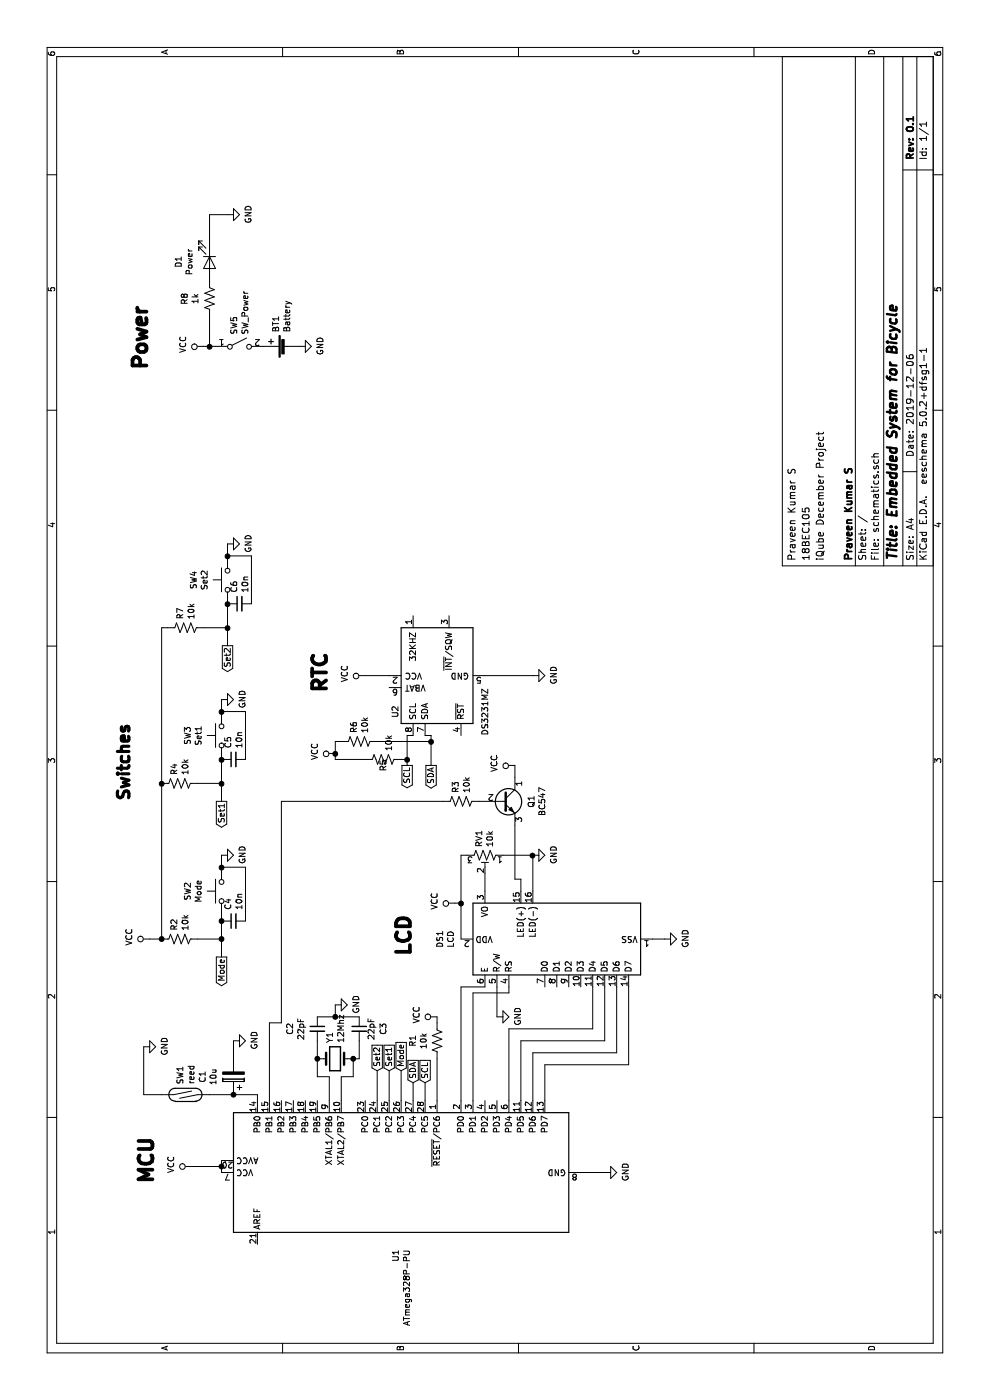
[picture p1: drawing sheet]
EESchema Schematic File Version 4
LIBS:schematics-cache
EELAYER 26 0
EELAYER END
$Descr A4 11693 8268
encoding utf-8
Sheet 1 1
Title "Embedded System for Bicycle"
Date "2019-12-06"
Rev "0.1"
Comp "Praveen Kumar S"
Comment1 ""
Comment2 "iQube December Project"
Comment3 "18BEC105"
Comment4 "Praveen Kumar S"
$EndDescr
$Comp
L Display_Character:WC1602A DS1
U 1 1
P 3850 4650
F 0 "DS1" H 3850 5628 50  0000 C CNN
F 1 "LCD" H 3850 5537 50  0000 C CNN
F 2 "Display:WC1602A" H 3850 3750 50  0001 C CIN
F 3 "http://www.wincomlcd.com/pdf/WC1602A-SFYLYHTC06.pdf" H 4550 4650 50  0001 C CNN
	1    3850 4650
	1    0    0    -1  
$EndComp
$Comp
L power:GND #PWR01
U 1 1
P 1900 5050
F 0 "#PWR01" H 1900 4800 50  0001 C CNN
F 1 "GND" H 1905 4877 50  0000 C CNN
F 2 "" H 1900 5050 50  0001 C CNN
F 3 "" H 1900 5050 50  0001 C CNN
	1    1900 5050
	1    0    0    -1  
$EndComp
Wire Wire Line
	1900 5050 1900 4850
Wire Wire Line
	1950 1850 1900 1850
Wire Wire Line
	2000 1850 1950 1850
Connection ~ 1950 1850
$Comp
L power:GND #PWR09
U 1 1
P 3850 5550
F 0 "#PWR09" H 3850 5300 50  0001 C CNN
F 1 "GND" H 3855 5377 50  0000 C CNN
F 2 "" H 3850 5550 50  0001 C CNN
F 3 "" H 3850 5550 50  0001 C CNN
	1    3850 5550
	1    0    0    -1  
$EndComp
Wire Wire Line
	3850 5550 3850 5450
Wire Wire Line
	3850 3850 4150 3850
Wire Wire Line
	4150 3850 4150 3800
Wire Wire Line
	4250 4050 4400 4050
Wire Wire Line
	4550 3900 4550 3850
Wire Wire Line
	4550 3850 4150 3850
Connection ~ 4150 3850
$Comp
L power:GND #PWR012
U 1 1
P 4550 4450
F 0 "#PWR012" H 4550 4200 50  0001 C CNN
F 1 "GND" H 4555 4277 50  0000 C CNN
F 2 "" H 4550 4450 50  0001 C CNN
F 3 "" H 4550 4450 50  0001 C CNN
	1    4550 4450
	1    0    0    -1  
$EndComp
Wire Wire Line
	4550 4450 4550 4200
Wire Wire Line
	4250 4450 4550 4450
Connection ~ 4550 4450
Wire Wire Line
	4350 4350 4250 4350
$Comp
L power:GND #PWR06
U 1 1
P 3200 4150
F 0 "#PWR06" H 3200 3900 50  0001 C CNN
F 1 "GND" H 3205 3977 50  0000 C CNN
F 2 "" H 3200 4150 50  0001 C CNN
F 3 "" H 3200 4150 50  0001 C CNN
	1    3200 4150
	1    0    0    -1  
$EndComp
Wire Wire Line
	3200 4150 3450 4150
$Comp
L Device:Crystal Y1
U 1 1
P 2850 2800
F 0 "Y1" V 2804 2931 50  0000 L CNN
F 1 "12Mhz" V 2895 2931 50  0000 L CNN
F 2 "" H 2850 2800 50  0001 C CNN
F 3 "~" H 2850 2800 50  0001 C CNN
	1    2850 2800
	0    1    1    0   
$EndComp
Wire Wire Line
	2500 2750 2700 2750
Wire Wire Line
	2700 2750 2700 2650
Wire Wire Line
	2700 2650 2850 2650
Wire Wire Line
	2500 2850 2700 2850
Wire Wire Line
	2700 2850 2700 2950
Wire Wire Line
	2700 2950 2850 2950
$Comp
L power:GND #PWR07
U 1 1
P 3300 2800
F 0 "#PWR07" H 3300 2550 50  0001 C CNN
F 1 "GND" H 3305 2627 50  0000 C CNN
F 2 "" H 3300 2800 50  0001 C CNN
F 3 "" H 3300 2800 50  0001 C CNN
	1    3300 2800
	1    0    0    -1  
$EndComp
$Comp
L Device:C_Small C2
U 1 1
P 3100 2650
F 0 "C2" V 2871 2650 50  0000 C CNN
F 1 "22pF" V 2962 2650 50  0000 C CNN
F 2 "" H 3100 2650 50  0001 C CNN
F 3 "~" H 3100 2650 50  0001 C CNN
	1    3100 2650
	0    1    1    0   
$EndComp
$Comp
L Device:C_Small C3
U 1 1
P 3100 3000
F 0 "C3" V 3300 3000 50  0000 C CNN
F 1 "22pF" V 3200 3000 50  0000 C CNN
F 2 "" H 3100 3000 50  0001 C CNN
F 3 "~" H 3100 3000 50  0001 C CNN
	1    3100 3000
	0    1    1    0   
$EndComp
Wire Wire Line
	3200 2650 3200 2800
Wire Wire Line
	3200 2800 3300 2800
Connection ~ 3200 2800
Wire Wire Line
	3200 2800 3200 3000
Wire Wire Line
	2850 2650 3000 2650
Connection ~ 2850 2650
Wire Wire Line
	2850 2950 2850 3000
Wire Wire Line
	2850 3000 3000 3000
Connection ~ 2850 2950
Wire Wire Line
	3450 4050 3450 3850
Wire Wire Line
	3450 3850 2500 3850
Wire Wire Line
	3450 4250 3400 4250
Wire Wire Line
	3400 4250 3400 3950
Wire Wire Line
	3400 3950 2500 3950
Wire Wire Line
	3450 4950 3100 4950
Wire Wire Line
	3100 4950 3100 4250
Wire Wire Line
	3100 4250 2500 4250
Wire Wire Line
	3450 5050 3000 5050
Wire Wire Line
	3000 5050 3000 4350
Wire Wire Line
	3000 4350 2500 4350
Wire Wire Line
	3450 5150 2900 5150
Wire Wire Line
	2900 5150 2900 4450
Wire Wire Line
	2900 4450 2500 4450
Wire Wire Line
	3450 5250 2800 5250
Wire Wire Line
	2800 5250 2800 4550
Wire Wire Line
	2800 4550 2500 4550
$Comp
L MCU_Microchip_ATmega:ATmega328P-PU U1
U 1 1
P 1900 3350
F 0 "U1" H 1259 3396 50  0000 R CNN
F 1 "ATmega328P-PU" H 1259 3305 50  0000 R CNN
F 2 "Package_DIP:DIP-28_W7.62mm" H 1900 3350 50  0001 C CIN
F 3 "http://ww1.microchip.com/downloads/en/DeviceDoc/ATmega328_P%20AVR%20MCU%20with%20picoPower%20Technology%20Data%20Sheet%2040001984A.pdf" H 1900 3350 50  0001 C CNN
	1    1900 3350
	1    0    0    -1  
$EndComp
Wire Wire Line
	1950 1600 1950 1850
$Comp
L Switch:SW_Push SW2
U 1 1
P 4250 1850
F 0 "SW2" H 4250 2135 50  0000 C CNN
F 1 "Mode" H 4250 2044 50  0000 C CNN
F 2 "" H 4250 2050 50  0001 C CNN
F 3 "" H 4250 2050 50  0001 C CNN
	1    4250 1850
	1    0    0    -1  
$EndComp
$Comp
L Device:R_US R2
U 1 1
P 3850 1500
F 0 "R2" H 3918 1546 50  0000 L CNN
F 1 "10k" H 3918 1455 50  0000 L CNN
F 2 "" V 3890 1490 50  0001 C CNN
F 3 "~" H 3850 1500 50  0001 C CNN
	1    3850 1500
	1    0    0    -1  
$EndComp
Wire Wire Line
	3850 1250 3850 1350
Wire Wire Line
	3850 1650 3850 1850
Wire Wire Line
	3850 1850 4000 1850
$Comp
L power:GND #PWR011
U 1 1
P 4550 1850
F 0 "#PWR011" H 4550 1600 50  0001 C CNN
F 1 "GND" H 4555 1677 50  0000 C CNN
F 2 "" H 4550 1850 50  0001 C CNN
F 3 "" H 4550 1850 50  0001 C CNN
	1    4550 1850
	1    0    0    -1  
$EndComp
Wire Wire Line
	4550 1850 4450 1850
$Comp
L Switch:SW_Push SW3
U 1 1
P 5550 1850
F 0 "SW3" H 5550 2135 50  0000 C CNN
F 1 "Set1" H 5550 2044 50  0000 C CNN
F 2 "" H 5550 2050 50  0001 C CNN
F 3 "" H 5550 2050 50  0001 C CNN
	1    5550 1850
	1    0    0    -1  
$EndComp
$Comp
L Device:R_US R4
U 1 1
P 5150 1500
F 0 "R4" H 5218 1546 50  0000 L CNN
F 1 "10k" H 5218 1455 50  0000 L CNN
F 2 "" V 5190 1490 50  0001 C CNN
F 3 "~" H 5150 1500 50  0001 C CNN
	1    5150 1500
	1    0    0    -1  
$EndComp
Wire Wire Line
	5150 1850 5350 1850
$Comp
L power:GND #PWR015
U 1 1
P 5850 1850
F 0 "#PWR015" H 5850 1600 50  0001 C CNN
F 1 "GND" H 5855 1677 50  0000 C CNN
F 2 "" H 5850 1850 50  0001 C CNN
F 3 "" H 5850 1850 50  0001 C CNN
	1    5850 1850
	1    0    0    -1  
$EndComp
Wire Wire Line
	5850 1850 5750 1850
$Comp
L Switch:SW_Push SW4
U 1 1
P 6850 1900
F 0 "SW4" H 6850 2185 50  0000 C CNN
F 1 "Set2" H 6850 2094 50  0000 C CNN
F 2 "" H 6850 2100 50  0001 C CNN
F 3 "" H 6850 2100 50  0001 C CNN
	1    6850 1900
	1    0    0    -1  
$EndComp
$Comp
L Device:R_US R7
U 1 1
P 6450 1550
F 0 "R7" H 6518 1596 50  0000 L CNN
F 1 "10k" H 6518 1505 50  0000 L CNN
F 2 "" V 6490 1540 50  0001 C CNN
F 3 "~" H 6450 1550 50  0001 C CNN
	1    6450 1550
	1    0    0    -1  
$EndComp
Wire Wire Line
	6450 1700 6450 1900
Wire Wire Line
	6450 1900 6650 1900
$Comp
L power:GND #PWR018
U 1 1
P 7150 1900
F 0 "#PWR018" H 7150 1650 50  0001 C CNN
F 1 "GND" H 7155 1727 50  0000 C CNN
F 2 "" H 7150 1900 50  0001 C CNN
F 3 "" H 7150 1900 50  0001 C CNN
	1    7150 1900
	1    0    0    -1  
$EndComp
Wire Wire Line
	7150 1900 7050 1900
Wire Wire Line
	5150 1650 5150 1850
Connection ~ 3850 1850
Connection ~ 5150 1850
Text Notes 1800 1300 0    118  ~ 24
MCU
Text Notes 3700 3450 0    118  ~ 24
LCD
Text Notes 5000 1100 0    98   ~ 20
Switches\n
Wire Wire Line
	3700 1850 3850 1850
Text GLabel 3700 1850 0    50   Output ~ 0
Mode
Text GLabel 2750 3350 2    50   Input ~ 0
Mode
Wire Wire Line
	2750 3350 2500 3350
Text GLabel 2750 3250 2    50   Input ~ 0
Set1
Wire Wire Line
	2750 3250 2500 3250
Text GLabel 2750 3150 2    50   Input ~ 0
Set2
Wire Wire Line
	2500 3150 2750 3150
Wire Wire Line
	2500 3650 2850 3650
Text GLabel 5000 1850 0    50   Output ~ 0
Set1
Text GLabel 6300 1900 0    50   Output ~ 0
Set2
Wire Wire Line
	6300 1900 6450 1900
Connection ~ 6450 1900
Wire Wire Line
	5000 1850 5150 1850
Wire Wire Line
	3850 1350 5150 1350
Wire Wire Line
	6450 1350 6450 1400
Connection ~ 3850 1350
Connection ~ 5150 1350
Wire Wire Line
	5150 1350 6450 1350
$Comp
L Timer_RTC:DS3231MZ U2
U 1 1
P 6050 3650
F 0 "U2" H 5750 4000 50  0000 C CNN
F 1 "DS3231MZ" H 5750 3250 50  0000 C CNN
F 2 "Package_SO:SOIC-8_3.9x4.9mm_P1.27mm" H 6050 3150 50  0001 C CNN
F 3 "http://datasheets.maximintegrated.com/en/ds/DS3231M.pdf" H 6050 3050 50  0001 C CNN
	1    6050 3650
	1    0    0    -1  
$EndComp
$Comp
L power:GND #PWR017
U 1 1
P 6050 4450
F 0 "#PWR017" H 6050 4200 50  0001 C CNN
F 1 "GND" H 6055 4277 50  0000 C CNN
F 2 "" H 6050 4450 50  0001 C CNN
F 3 "" H 6050 4450 50  0001 C CNN
	1    6050 4450
	1    0    0    -1  
$EndComp
Wire Wire Line
	6050 4450 6050 4050
Wire Wire Line
	6050 3050 6050 3250
$Comp
L power:VCC #PWR016
U 1 1
P 6050 3050
F 0 "#PWR016" H 6050 2900 50  0001 C CNN
F 1 "VCC" H 6067 3223 50  0000 C CNN
F 2 "" H 6050 3050 50  0001 C CNN
F 3 "" H 6050 3050 50  0001 C CNN
	1    6050 3050
	1    0    0    -1  
$EndComp
$Comp
L power:VCC #PWR02
U 1 1
P 1950 1600
F 0 "#PWR02" H 1950 1450 50  0001 C CNN
F 1 "VCC" H 1967 1773 50  0000 C CNN
F 2 "" H 1950 1600 50  0001 C CNN
F 3 "" H 1950 1600 50  0001 C CNN
	1    1950 1600
	1    0    0    -1  
$EndComp
$Comp
L power:VCC #PWR05
U 1 1
P 3200 3650
F 0 "#PWR05" H 3200 3500 50  0001 C CNN
F 1 "VCC" H 3217 3823 50  0000 C CNN
F 2 "" H 3200 3650 50  0001 C CNN
F 3 "" H 3200 3650 50  0001 C CNN
	1    3200 3650
	1    0    0    -1  
$EndComp
$Comp
L power:VCC #PWR010
U 1 1
P 4150 3800
F 0 "#PWR010" H 4150 3650 50  0001 C CNN
F 1 "VCC" H 4167 3973 50  0000 C CNN
F 2 "" H 4150 3800 50  0001 C CNN
F 3 "" H 4150 3800 50  0001 C CNN
	1    4150 3800
	1    0    0    -1  
$EndComp
$Comp
L power:VCC #PWR08
U 1 1
P 3850 1250
F 0 "#PWR08" H 3850 1100 50  0001 C CNN
F 1 "VCC" H 3867 1423 50  0000 C CNN
F 2 "" H 3850 1250 50  0001 C CNN
F 3 "" H 3850 1250 50  0001 C CNN
	1    3850 1250
	1    0    0    -1  
$EndComp
Text GLabel 2650 3550 2    50   Input ~ 0
SCL
Wire Wire Line
	2650 3550 2500 3550
Text GLabel 2650 3450 2    50   Input ~ 0
SDA
Wire Wire Line
	2500 3450 2650 3450
Text GLabel 5300 3400 0    50   Output ~ 0
SCL
Wire Wire Line
	5300 3400 5350 3400
Text GLabel 5300 3600 0    50   Output ~ 0
SDA
Wire Wire Line
	5550 3600 5550 3550
Text Notes 5900 2750 0    118  ~ 24
RTC
Text Notes 8600 1250 0    118  ~ 24
Power
$Comp
L power:VCC #PWR019
U 1 1
P 8800 1700
F 0 "#PWR019" H 8800 1550 50  0001 C CNN
F 1 "VCC" H 8817 1873 50  0000 C CNN
F 2 "" H 8800 1700 50  0001 C CNN
F 3 "" H 8800 1700 50  0001 C CNN
	1    8800 1700
	1    0    0    -1  
$EndComp
$Comp
L power:GND #PWR020
U 1 1
P 8800 2500
F 0 "#PWR020" H 8800 2250 50  0001 C CNN
F 1 "GND" H 8805 2327 50  0000 C CNN
F 2 "" H 8800 2500 50  0001 C CNN
F 3 "" H 8800 2500 50  0001 C CNN
	1    8800 2500
	1    0    0    -1  
$EndComp
$Comp
L Device:Battery_Cell BT1
U 1 1
P 8800 2400
F 0 "BT1" H 8918 2496 50  0000 L CNN
F 1 "Battery" H 8918 2405 50  0000 L CNN
F 2 "" V 8800 2460 50  0001 C CNN
F 3 "~" V 8800 2460 50  0001 C CNN
	1    8800 2400
	1    0    0    -1  
$EndComp
$Comp
L Switch:SW_SPST SW5
U 1 1
P 8800 2000
F 0 "SW5" V 8754 2098 50  0000 L CNN
F 1 "SW_Power" V 8845 2098 50  0000 L CNN
F 2 "" H 8800 2000 50  0001 C CNN
F 3 "" H 8800 2000 50  0001 C CNN
	1    8800 2000
	0    1    1    0   
$EndComp
Wire Wire Line
	8800 1700 8800 1750
$Comp
L Device:R_US R8
U 1 1
P 9200 1750
F 0 "R8" V 9405 1750 50  0000 C CNN
F 1 "1k" V 9314 1750 50  0000 C CNN
F 2 "" V 9240 1740 50  0001 C CNN
F 3 "~" H 9200 1750 50  0001 C CNN
	1    9200 1750
	0    -1   -1   0   
$EndComp
Wire Wire Line
	9050 1750 8800 1750
Connection ~ 8800 1750
Wire Wire Line
	8800 1750 8800 1800
$Comp
L Device:LED D1
U 1 1
P 9500 1750
F 0 "D1" H 9492 1495 50  0000 C CNN
F 1 "Power" H 9492 1586 50  0000 C CNN
F 2 "" H 9500 1750 50  0001 C CNN
F 3 "~" H 9500 1750 50  0001 C CNN
	1    9500 1750
	-1   0    0    1   
$EndComp
$Comp
L power:GND #PWR021
U 1 1
P 9900 1900
F 0 "#PWR021" H 9900 1650 50  0001 C CNN
F 1 "GND" H 9905 1727 50  0000 C CNN
F 2 "" H 9900 1900 50  0001 C CNN
F 3 "" H 9900 1900 50  0001 C CNN
	1    9900 1900
	1    0    0    -1  
$EndComp
Wire Wire Line
	9900 1900 9900 1750
Wire Wire Line
	9900 1750 9650 1750
$Comp
L Device:R_POT_TRIM_US RV1
U 1 1
P 4550 4050
F 0 "RV1" H 4483 4004 50  0000 R CNN
F 1 "10k" H 4483 4095 50  0000 R CNN
F 2 "" H 4550 4050 50  0001 C CNN
F 3 "~" H 4550 4050 50  0001 C CNN
	1    4550 4050
	-1   0    0    1   
$EndComp
$Comp
L Transistor_BJT:BC547 Q1
U 1 1
P 5000 4200
F 0 "Q1" V 5236 4200 50  0000 C CNN
F 1 "BC547" V 5327 4200 50  0000 C CNN
F 2 "Package_TO_SOT_THT:TO-92_Inline" H 5200 4125 50  0001 L CIN
F 3 "http://www.fairchildsemi.com/ds/BC/BC547.pdf" H 5000 4200 50  0001 L CNN
	1    5000 4200
	0    1    1    0   
$EndComp
$Comp
L Device:R_US R3
U 1 1
P 5000 3850
F 0 "R3" H 5068 3896 50  0000 L CNN
F 1 "10k" H 5068 3805 50  0000 L CNN
F 2 "" V 5040 3840 50  0001 C CNN
F 3 "~" H 5000 3850 50  0001 C CNN
	1    5000 3850
	1    0    0    -1  
$EndComp
$Comp
L power:VCC #PWR013
U 1 1
P 5300 4300
F 0 "#PWR013" H 5300 4150 50  0001 C CNN
F 1 "VCC" H 5317 4473 50  0000 C CNN
F 2 "" H 5300 4300 50  0001 C CNN
F 3 "" H 5300 4300 50  0001 C CNN
	1    5300 4300
	1    0    0    -1  
$EndComp
Wire Wire Line
	5300 4300 5200 4300
Wire Wire Line
	4800 4300 4350 4300
Wire Wire Line
	4350 4300 4350 4350
$Comp
L Switch:SW_Reed SW1
U 1 1
P 2550 1550
F 0 "SW1" V 2504 1635 50  0000 L CNN
F 1 "reed" V 2595 1635 50  0000 L CNN
F 2 "" H 2550 1550 50  0001 C CNN
F 3 "" H 2550 1550 50  0001 C CNN
	1    2550 1550
	0    1    1    0   
$EndComp
Wire Wire Line
	2500 2150 2550 2150
Wire Wire Line
	2550 2150 2550 1950
$Comp
L power:GND #PWR03
U 1 1
P 2950 1200
F 0 "#PWR03" H 2950 950 50  0001 C CNN
F 1 "GND" H 2955 1027 50  0000 C CNN
F 2 "" H 2950 1200 50  0001 C CNN
F 3 "" H 2950 1200 50  0001 C CNN
	1    2950 1200
	1    0    0    -1  
$EndComp
Wire Wire Line
	2950 1200 2550 1200
Wire Wire Line
	2550 1200 2550 1350
$Comp
L Device:C_Small C4
U 1 1
P 4000 1950
F 0 "C4" H 4092 1996 50  0000 L CNN
F 1 "10n" H 4092 1905 50  0000 L CNN
F 2 "" H 4000 1950 50  0001 C CNN
F 3 "~" H 4000 1950 50  0001 C CNN
	1    4000 1950
	1    0    0    -1  
$EndComp
Connection ~ 4000 1850
Wire Wire Line
	4000 1850 4050 1850
Wire Wire Line
	2500 2250 3150 2250
Wire Wire Line
	3150 2250 3150 2350
Wire Wire Line
	3150 2350 5000 2350
Wire Wire Line
	5000 2350 5000 3700
Wire Wire Line
	4450 2050 4450 1850
Connection ~ 4450 1850
$Comp
L Device:C_Small C5
U 1 1
P 5350 1950
F 0 "C5" H 5442 1996 50  0000 L CNN
F 1 "10n" H 5442 1905 50  0000 L CNN
F 2 "" H 5350 1950 50  0001 C CNN
F 3 "~" H 5350 1950 50  0001 C CNN
	1    5350 1950
	1    0    0    -1  
$EndComp
Connection ~ 5350 1850
Wire Wire Line
	5750 2050 5750 1850
Connection ~ 5750 1850
$Comp
L Device:C_Small C6
U 1 1
P 6650 2000
F 0 "C6" H 6742 2046 50  0000 L CNN
F 1 "10n" H 6742 1955 50  0000 L CNN
F 2 "" H 6650 2000 50  0001 C CNN
F 3 "~" H 6650 2000 50  0001 C CNN
	1    6650 2000
	1    0    0    -1  
$EndComp
Connection ~ 6650 1900
Wire Wire Line
	7050 2100 7050 1900
Connection ~ 7050 1900
Wire Wire Line
	4000 2050 4450 2050
Wire Wire Line
	5350 2050 5750 2050
Wire Wire Line
	6650 2100 7050 2100
$Comp
L Device:CP C1
U 1 1
P 2700 1950
F 0 "C1" V 2955 1950 50  0000 C CNN
F 1 "10u" V 2864 1950 50  0000 C CNN
F 2 "" H 2738 1800 50  0001 C CNN
F 3 "~" H 2700 1950 50  0001 C CNN
	1    2700 1950
	0    -1   -1   0   
$EndComp
Connection ~ 2550 1950
Wire Wire Line
	2550 1950 2550 1750
$Comp
L power:GND #PWR04
U 1 1
P 3000 1950
F 0 "#PWR04" H 3000 1700 50  0001 C CNN
F 1 "GND" H 3005 1777 50  0000 C CNN
F 2 "" H 3000 1950 50  0001 C CNN
F 3 "" H 3000 1950 50  0001 C CNN
	1    3000 1950
	1    0    0    -1  
$EndComp
Wire Wire Line
	3000 1950 2850 1950
$Comp
L Device:R_US R1
U 1 1
P 3000 3650
F 0 "R1" V 2795 3650 50  0000 C CNN
F 1 "10k" V 2886 3650 50  0000 C CNN
F 2 "" V 3040 3640 50  0001 C CNN
F 3 "~" H 3000 3650 50  0001 C CNN
	1    3000 3650
	0    1    1    0   
$EndComp
Wire Wire Line
	3150 3650 3200 3650
$Comp
L Device:R_US R5
U 1 1
P 5350 3200
F 0 "R5" H 5250 3200 50  0000 L CNN
F 1 "10k" H 5418 3155 50  0000 L CNN
F 2 "" V 5390 3190 50  0001 C CNN
F 3 "~" H 5350 3200 50  0001 C CNN
	1    5350 3200
	1    0    0    -1  
$EndComp
$Comp
L Device:R_US R6
U 1 1
P 5500 3000
F 0 "R6" H 5568 3046 50  0000 L CNN
F 1 "10k" H 5568 2955 50  0000 L CNN
F 2 "" V 5540 2990 50  0001 C CNN
F 3 "~" H 5500 3000 50  0001 C CNN
	1    5500 3000
	1    0    0    -1  
$EndComp
Wire Wire Line
	5350 3350 5350 3400
Connection ~ 5350 3400
Wire Wire Line
	5350 3400 5550 3400
Wire Wire Line
	5550 3400 5550 3450
Wire Wire Line
	5500 3150 5500 3600
Wire Wire Line
	5300 3600 5500 3600
Connection ~ 5500 3600
Wire Wire Line
	5500 3600 5550 3600
$Comp
L power:VCC #PWR014
U 1 1
P 5400 2800
F 0 "#PWR014" H 5400 2650 50  0001 C CNN
F 1 "VCC" H 5417 2973 50  0000 C CNN
F 2 "" H 5400 2800 50  0001 C CNN
F 3 "" H 5400 2800 50  0001 C CNN
	1    5400 2800
	1    0    0    -1  
$EndComp
Wire Wire Line
	5400 2800 5500 2800
Wire Wire Line
	5500 2800 5500 2850
Wire Wire Line
	5400 2800 5350 2800
Wire Wire Line
	5350 2800 5350 3050
Connection ~ 5400 2800
$EndSCHEMATC
